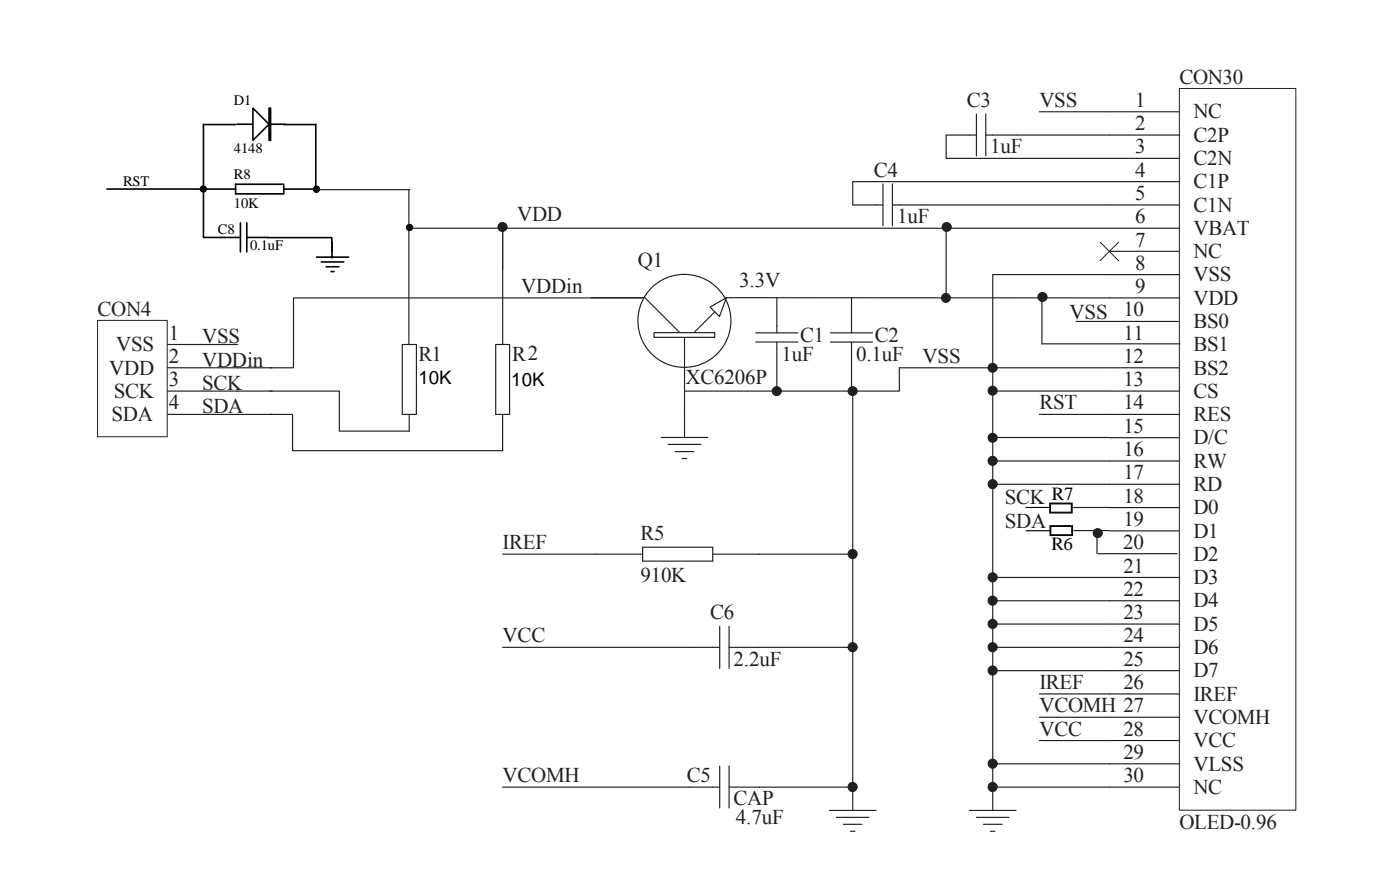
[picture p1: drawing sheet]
<svg xmlns="http://www.w3.org/2000/svg" width="265mm" height="169mm" viewBox="0 0 265 169" stroke-linecap="round" stroke-linejoin="round" font-family="sans-serif">
<path d="M18.4 60.5h13.2v22h-13.2z" fill="none" stroke="#231f20" stroke-width=".19"/>
<path d="M31.6 69.5h13.3M31.6 65.1h13.3M31.6 73.9h13.3M31.6 78.3h13.3" fill="none" stroke="#231f20" stroke-width=".22"/>
<path d="M222.9 16.8h22v136.3h-22z" fill="#fff"/>
<path d="M222.9 16.7h22v136.4h-22zM207.9 45.8l3.5 3.5M211.4 45.8l-3.5 3.5" fill="none" stroke="#231f20" stroke-width=".19"/>
<g fill="none" stroke="#231f20" stroke-width=".22">
<path d="M166.9 34.8v7.9M168.7 34.8v7.9M168.7 38.7h54.2M184.5 25.5h-5.7v4.4h44.1M184.5 21.5v8M186.3 21.5v8M209.7 21.1h13.2M222.9 25.5h-36.6M222.9 34.3h-61.7v4.4h5.7M111.7 56.3h10.2l6.6 6.6M135.1 58.9l-4 4M137.3 56.3h85.6"/>
<path d="M192 43.1h30.9M209.7 47.5h13.2M209.7 51.9h13.2M129.4 62.9v15.4M170 69.5h17.6M196.9 65h26.1M203.4 60.7h19.3M209.7 78.3h13.2M209.7 73.9h13.2M209.7 69.5h13.2M209.7 91.5h13.2M209.7 87.1h13.2"/>
<path d="M209.7 82.7h13.2M209.7 95.9h13.2M207.5 104.6h15M209.7 117.9h13.2M209.7 100.3h13.2M209.7 113.5h13.2M209.7 109.1h13.2M209.7 135.6h13.2M209.7 131.1h13.2M209.7 126.7h13.2M209.7 122.3h13.2M209.7 140h13.2"/>
<path d="M209.7 148.8h13.2M209.7 144.4h13.2"/>
</g>
<path d="M123.6 62.9h11.5v.9h-11.5z" fill-rule="evenodd" fill="#fff" stroke="#231f20" stroke-width=".22"/>
<path d="M134.2 58l3.1-1.7-1.3 3.5z" fill="#fff"/>
<g fill="none" stroke="#231f20" stroke-width=".22">
<path d="M77.3 35.8v29.2M196.4 21.1h13.3M77.3 43.1h114.7M95 42.2v22.9M121.4 56.3h-65.9v13.2h-4.4M134.2 58l3.1-1.7-1.3 3.5zM209.7 51.9h-22.1v96.9h22.1M44.9 73.9h6.5M44.9 69.5h6.5M44.9 78.3h6.5M51.1 73.9h13v7.6h13.2v-3.2M76 65.1h2.7v13.2h-2.7z"/>
<path d="M93.7 65.1h2.6v13.2h-2.6zM95 78.3v6.9h-39.7v-6.9h-4.2M129.4 78.3v4.4M161.2 73.9v79.3M170 69.5v4.4h-40.6M187.6 73.9h22M196.4 78.3h13.3M125 82.7h8.8M126.3 84h6.2M127.6 85.3h3.5M128.9 86.7h.9M187.5 82.7h22"/>
<path d="M187.6 91.5h22.1M187.6 87.1h22.1M202.5 95.9h7.2M121.4 104.7h-26.4M121.5 103.4h13.2v2.6h-13.2zM136 118.4v7.9M137.8 118.4v7.9M161.2 104.7h-26.5M187.6 117.9h22.1M187.6 113.5h22.1M187.6 109.1h22.1M202.9 100.3h6.7"/>
<path d="M95 122.3h41M161.2 122.3h-23.4M187.6 126.7h22.1M187.6 122.3h22.1M196.4 140h13.3M196.4 135.6h13.3M196.4 131.1h13.3M95 148.8h41M136 144.8v7.9M137.8 144.8v7.9M156.8 153.2h8.8M158.1 154.5h6.1"/>
<path d="M159.4 155.8h3.5M160.7 157.1h.9M161.2 148.8h-23.4M183.2 153.2h8.8M184.5 154.5h6.2M185.8 155.8h3.6M187.2 157.1h.8M187.6 148.8v4.4M187.6 144.4h22.1"/>
<circle cx="129.3" cy="60.6" r="8.8"/>
</g>
<circle cx="178.8" cy="56.3" r=".85" fill="#231f20"/>
<circle cx="178.8" cy="56.3" r=".85" fill="none" stroke="#231f20" stroke-width=".19"/>
<circle cx="187.6" cy="69.5" r=".86" fill="#231f20"/>
<circle cx="187.6" cy="69.5" r=".86" fill="none" stroke="#231f20" stroke-width=".19"/>
<circle cx="187.6" cy="148.7" r=".87" fill="#231f20"/>
<circle cx="187.6" cy="148.7" r=".87" fill="none" stroke="#231f20" stroke-width=".19"/>
<circle cx="187.6" cy="144.3" r=".87" fill="#231f20"/>
<circle cx="187.6" cy="144.3" r=".87" fill="none" stroke="#231f20" stroke-width=".19"/>
<circle cx="187.6" cy="87.1" r=".87" fill="#231f20"/>
<circle cx="187.6" cy="87.1" r=".87" fill="none" stroke="#231f20" stroke-width=".19"/>
<circle cx="187.6" cy="91.5" r=".87" fill="#231f20"/>
<circle cx="187.6" cy="91.5" r=".87" fill="none" stroke="#231f20" stroke-width=".19"/>
<circle cx="187.6" cy="109.1" r=".87" fill="#231f20"/>
<circle cx="187.6" cy="109.1" r=".87" fill="none" stroke="#231f20" stroke-width=".19"/>
<circle cx="187.6" cy="113.5" r=".87" fill="#231f20"/>
<circle cx="187.6" cy="113.5" r=".87" fill="none" stroke="#231f20" stroke-width=".19"/>
<circle cx="187.6" cy="117.9" r=".87" fill="#231f20"/>
<circle cx="187.6" cy="117.9" r=".87" fill="none" stroke="#231f20" stroke-width=".19"/>
<circle cx="187.6" cy="122.3" r=".87" fill="#231f20"/>
<circle cx="187.6" cy="122.3" r=".87" fill="none" stroke="#231f20" stroke-width=".19"/>
<circle cx="187.6" cy="126.7" r=".87" fill="#231f20"/>
<circle cx="187.6" cy="126.7" r=".87" fill="none" stroke="#231f20" stroke-width=".19"/>
<circle cx="95" cy="42.9" r=".86" fill="#231f20"/>
<circle cx="95" cy="42.9" r=".86" fill="none" stroke="#231f20" stroke-width=".19"/>
<circle cx="178.9" cy="42.9" r=".86" fill="#231f20"/>
<circle cx="178.9" cy="42.9" r=".86" fill="none" stroke="#231f20" stroke-width=".19"/>
<circle cx="161.1" cy="148.7" r=".87" fill="#231f20"/>
<circle cx="161.1" cy="148.7" r=".87" fill="none" stroke="#231f20" stroke-width=".19"/>
<circle cx="161.1" cy="73.9" r=".86" fill="#231f20"/>
<circle cx="161.1" cy="73.9" r=".86" fill="none" stroke="#231f20" stroke-width=".19"/>
<circle cx="161.1" cy="104.7" r=".87" fill="#231f20"/>
<circle cx="161.1" cy="104.7" r=".87" fill="none" stroke="#231f20" stroke-width=".19"/>
<circle cx="161.1" cy="122.3" r=".87" fill="#231f20"/>
<circle cx="161.1" cy="122.3" r=".87" fill="none" stroke="#231f20" stroke-width=".19"/>
<path d="M146.8 56.3v6.6M160.9 56.3v6.6M178.8 43.1v13.2M142.8 64.6h8M142.8 62.9h8M146.8 64.6v9.3M156.9 62.9h8M156.9 64.6h8M160.9 64.6v9.3" fill="none" stroke="#231f20" stroke-width=".22"/>
<circle cx="146.8" cy="73.9" r=".86" fill="#231f20"/>
<circle cx="146.8" cy="73.9" r=".86" fill="none" stroke="#231f20" stroke-width=".19"/>
<path d="M187.6 69.5h22.1" fill="none" stroke="#231f20" stroke-width=".22"/>
<circle cx="197" cy="56.1" r=".86" fill="#231f20"/>
<circle cx="197" cy="56.1" r=".86" fill="none" stroke="#231f20" stroke-width=".19"/>
<path d="M196.9 56.1v8.9" fill="none" stroke="#231f20" stroke-width=".22"/>
<circle cx="207.5" cy="100.8" r=".86" fill="#231f20"/>
<circle cx="207.5" cy="100.8" r=".86" fill="none" stroke="#231f20" stroke-width=".19"/>
<path d="M207.3 100.7v3.9" fill="none" stroke="#231f20" stroke-width=".22"/>
<circle cx="187.6" cy="73.8" r=".86" fill="#231f20"/>
<circle cx="187.6" cy="73.8" r=".86" fill="none" stroke="#231f20" stroke-width=".19"/>
<circle cx="187.6" cy="82.7" r=".86" fill="#231f20"/>
<circle cx="187.6" cy="82.7" r=".86" fill="none" stroke="#231f20" stroke-width=".19"/>
<path d="M198.5 95.2h4.1v1.7h-4.1zM198.5 99.4h4.1v1.7h-4.1z" fill="none" stroke="#000" stroke-width=".35"/>
<path d="M193.9 95.9h4.6M194 100.3h4.6" fill="none" stroke="#000" stroke-width=".22"/>
<g fill="none" stroke="#000" stroke-width=".3">
<path d="M20.2 35.7h18.3v9.2h6.9M38.5 35.7h6M38.5 23.5h6M44.5 34.8h9.1v1.8h-9.1zM44.8 23.5h9.1M53.6 35.7h6.1M53.6 23.5h6.1M59.7 23.5v12.3M45.4 42.1v5.5M46.6 44.9h4M46.6 42.1v5.5M50.6 44.9h12.1v2.6"/>
<path d="M59.8 48.6h6.1M60.7 49.5h4.3M61.6 50.4h2.5M62.5 51.3h.6M62.8 45.7v3"/>
</g>
<g fill="#fff" stroke="#000" stroke-width=".3">
<path d="M47.8 20.4l3 3.1-3 3z"/>
<path d="M50.8 20.4h.3v6.1h-.3z" fill-rule="evenodd"/>
</g>
<path d="M38.5 23.5v12.2" fill="none" stroke="#000" stroke-width=".3"/>
<g fill="#000" stroke="#000" stroke-width=".19">
<circle cx="38.4" cy="35.7" r=".6"/>
<circle cx="59.8" cy="35.8" r=".6"/>
<circle cx="77.4" cy="43" r=".59"/>
</g>
<path d="M59.6 35.9h17.8" fill="none" stroke="#231f20" stroke-width=".22"/>
<g font-size="4" fill="#231f20">
<text x="222.9" y="15.8">CON30</text>
<text x="182.7" y="20.2">C3</text>
<text x="196.4" y="20.2">VSS</text>
<text x="214.5" y="20.2">1</text>
<text x="225.6" y="22.4">NC</text>
<text x="187.2" y="29">1uF</text>
<text x="214.5" y="24.6">2</text>
<text x="214.5" y="29">3</text>
<text x="225.6" y="26.8">C2P</text>
<text x="165.1" y="33.4">C4</text>
<text x="214.5" y="33.4">4</text>
<text x="225.6" y="31.2">C2N</text>
<text x="225.6" y="35.6">C1P</text>
<text x="97.7" y="41.7">VDD</text>
<text x="214.5" y="37.8">5</text>
<text x="225.6" y="40">C1N</text>
<text x="169.5" y="42.2">1uF</text>
<text x="214.5" y="42.2">6</text>
<text x="214.5" y="46.6">7</text>
<text x="225.6" y="44.4">VBAT</text>
<text x="120.6" y="50.5">Q1</text>
<text x="214.5" y="51">8</text>
<text x="225.6" y="48.8">NC</text>
<text x="225.6" y="53.2">VSS</text>
<text x="18.4" y="59.8">CON4</text>
<text x="98.5" y="55.3">VDDin</text>
<text x="139.7" y="54.3">3.3V</text>
<text x="212.3" y="59.8">10</text>
<text x="214.5" y="55.4">9</text>
<text x="225.6" y="57.6">VDD</text>
<text x="31.9" y="64.2">1</text>
<text x="38.2" y="64.9">VSS</text>
<text x="151.2" y="64.6">C1</text>
<text x="165.3" y="64.6">C2</text>
<text x="202.1" y="60.2">VSS</text>
<text x="212.3" y="64.2">11</text>
<text x="225.6" y="62">BS0</text>
<text x="20.6" y="70.8">VDD</text>
<text x="22" y="66.4">VSS</text>
<text x="31.9" y="68.6">2</text>
<text x="38.2" y="69.3">VDDin</text>
<text x="79.1" y="68.2">R1</text>
<text x="96.8" y="68.2">R2</text>
<text x="147.7" y="68.3">1uF</text>
<text x="161.8" y="68.3">0.1uF</text>
<text x="174.4" y="68.6">VSS</text>
<text x="212.3" y="68.6">12</text>
<text x="225.6" y="66.4">BS1</text>
<text x="225.6" y="70.8">BS2</text>
<text x="21.5" y="75.2">SCK</text>
<text x="31.9" y="77.4">4</text>
<text x="31.9" y="73">3</text>
<text x="38.2" y="73.7">SCK</text>
<text x="129.5" y="72.5">XC6206P</text>
<text x="196.4" y="77.4">RST</text>
<text x="212.3" y="77.4">14</text>
<text x="212.3" y="73">13</text>
<text x="225.6" y="75.2">CS</text>
<text x="21.1" y="79.6">SDA</text>
<text x="38.2" y="78.1">SDA</text>
<text x="212.3" y="81.8">15</text>
<text x="225.6" y="79.6">RES</text>
<text x="225.6" y="84">D/C</text>
<text x="212.3" y="86.2">16</text>
<text x="225.6" y="88.4">RW</text>
<text x="189.9" y="95.3">SCK</text>
<text x="212.3" y="90.6">17</text>
<text x="212.3" y="95">18</text>
<text x="225.6" y="92.8">RD</text>
<text x="189.9" y="99.7">SDA</text>
<text x="212.3" y="99.4">19</text>
<text x="225.6" y="97.2">D0</text>
<text x="225.6" y="101.6">D1</text>
<text x="95" y="103.8">IREF</text>
<text x="121" y="102.1">R5</text>
<text x="212.3" y="103.8">20</text>
<text x="225.5" y="106">D2</text>
<text x="121" y="110">910K</text>
<text x="212.3" y="108.2">21</text>
<text x="212.3" y="112.6">22</text>
<text x="225.6" y="110.4">D3</text>
<text x="134.2" y="117">C6</text>
<text x="212.3" y="117">23</text>
<text x="225.6" y="114.8">D4</text>
<text x="225.6" y="119.2">D5</text>
<text x="95" y="121.4">VCC</text>
<text x="138.6" y="125.8">2.2uF</text>
<text x="212.3" y="121.4">24</text>
<text x="212.3" y="125.8">25</text>
<text x="225.6" y="123.6">D6</text>
<text x="196.4" y="130.2">IREF</text>
<text x="212.3" y="130.2">26</text>
<text x="225.6" y="128">D7</text>
<text x="196.4" y="134.6">VCOMH 27</text>
<text x="225.6" y="132.4">IREF</text>
<text x="225.6" y="136.8">VCOMH</text>
<text x="196.4" y="139">VCC</text>
<text x="212.3" y="143.4">29</text>
<text x="212.3" y="139">28</text>
<text x="225.6" y="141.2">VCC</text>
<text x="95" y="147.8">VCOMH</text>
<text x="129.8" y="147.8">C5</text>
<text x="212.3" y="147.8">30</text>
<text x="225.6" y="145.6">VLSS</text>
<text x="138.6" y="152.2">CAP</text>
<text x="139.1" y="155.8">4.7uF</text>
<text x="225.6" y="150">NC</text>
<text x="222.9" y="156.6">OLED-0.96</text>
</g>
<g font-size="3.5">
<text x="79.1" y="72.5">10K</text>
<text x="96.6" y="72.9">10K</text>
<text x="198.8" y="94.5">R7</text>
<text x="198.7" y="104">R6</text>
</g>
<g font-size="2.8">
<text x="44.2" y="19.8">D1</text>
<text x="44.2" y="29">4148</text>
<text x="23.3" y="35.1">RST</text>
<text x="44.2" y="33.8">R8</text>
<text x="44.2" y="39.3">10K</text>
<text x="41.2" y="44.2">C8</text>
<text x="47.3" y="47.3">0.1uF</text>
</g>
</svg>
